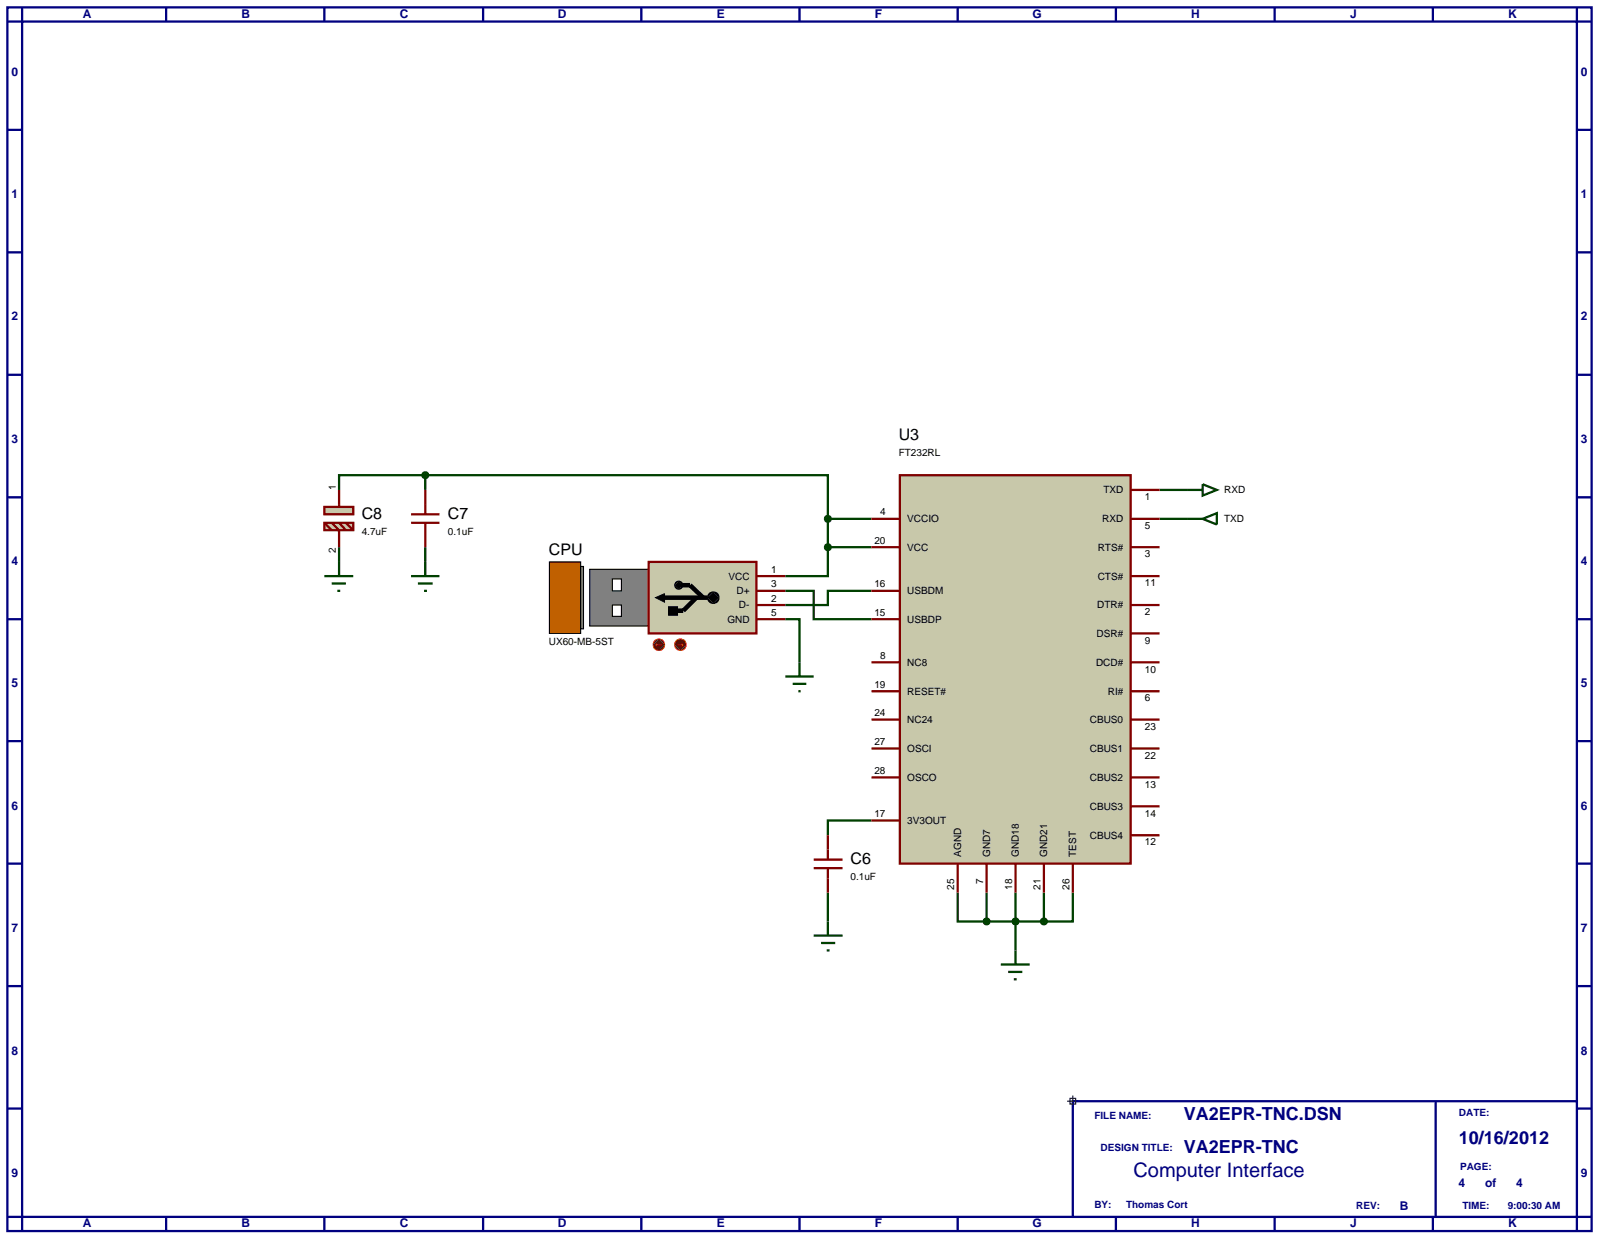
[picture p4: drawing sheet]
<svg xmlns="http://www.w3.org/2000/svg" width="282mm" height="218mm" viewBox="0 0 282 218" stroke-linecap="round" stroke-linejoin="round" font-family="sans-serif">
<g fill="none" stroke="#000080" stroke-width=".4">
<path d="M1.3 1.3h279.4v215.8h-279.4zM3.9 3.8h274.2v210.8h-274.2zM3.9 1.3v2.5h-2.6M29.3 1.3v2.5M57.2 1.3v2.5M85.2 1.3v2.5M113.1 1.3v2.5M141 1.3v2.5M168.9 1.3v2.5M196.8 1.3v2.5M224.8 1.3v2.5M252.7 1.3v2.5"/>
<path d="M278.1 1.3v2.5h2.6M1.3 22.9h2.6M278.1 22.9h2.6M1.3 44.5h2.6M278.1 44.5h2.6M1.3 66.1h2.6M278.1 66.1h2.6M1.3 87.7h2.6M278.1 87.7h2.6M1.3 109.2h2.6M278.1 109.2h2.6M1.3 130.7h2.6"/>
<path d="M278.1 130.7h2.6M1.3 152.3h2.6M278.1 152.3h2.6M1.3 173.9h2.6M278.1 173.9h2.6M1.3 195.5h2.6M278.1 195.5h2.6M1.3 214.6h2.6v2.5M29.3 214.6v2.5M57.2 214.6v2.5M85.2 214.6v2.5M113.1 214.6v2.5"/>
<path d="M141 214.6v2.5M168.9 214.6v2.5M196.8 214.6v2.5M224.8 214.6v2.5M252.7 214.6v2.5M280.7 214.6h-2.6v2.5"/>
</g>
<path d="M189.2 194.2h88.9v20.4h-88.9z" fill="#fff" stroke="#000080" stroke-width=".4"/>
<path d="M253.2 194.2v20.4" fill="none" stroke="#000080" stroke-width=".4"/>
<path d="M188.2 194.2h2M188.7 193.7h1v1h-1zM189.2 193.2v2.1" fill="none" stroke="#000040" stroke-width=".2"/>
<g fill="none" stroke="#004000" stroke-width=".4">
<path d="M59.8 96.5v2.6M75 83.8h71v7.7M75 83.8h-15.2v2.6M75 83.8v2.6M75 96.5v2.6M146 96.5v5.1h-7.5M146 91.5h7.7M146 96.5h7.7M146 91.5v5M204.5 91.5h5M204.5 86.4h5M138.5 104.2h5v5h10.2"/>
<path d="M138.5 109.2h2.5v7.6M153.7 104.2h-7.7v2.5h-7.5M146 157.4v5.1M153.7 144.7h-7.7v2.6M168.9 157.4v5.1h5.1M174 157.4v5.1M179.1 157.4v10.2M184.1 157.4v5.1M189.2 157.4v5.1h-5.1M174 162.5h10.1"/>
</g>
<path d="M104 100.4h10.4v10h-10.4z" fill="#808080" stroke="#000" stroke-width=".2"/>
<path d="M96.9 99.1h5.5v12.6h-5.5z" fill="#c06000" stroke="#000" stroke-width=".2"/>
<g fill="#fff" stroke="#000" stroke-width=".2">
<path d="M108 106.7h1.6v2h-1.6z"/>
<path d="M108 102.1h1.6v2.1h-1.6z"/>
</g>
<path d="M114.4 99.1h19v12.6h-19z" fill="#c8c8aa" stroke="#800000" stroke-width=".4"/>
<g fill="#000" stroke="#000" stroke-width=".2">
<path d="M119.2 102.7l.5-.2-.7 .7zM119.7 102.5a.68 .68 0 0 1 .7 .7zM120.4 103.2a.68 .68 0 0 1-.7 .7zM119 103.2l.7 .7a.68 .68 0 0 1-.7-.7z"/>
<path d="M125.1 104.7l.7-.3-1 1zM125.8 104.4a.94 .94 0 0 1 1 1zM125.8 106.4l1-1a.94 .94 0 0 1-1 1zM124.8 105.4l1 1a.94 .94 0 0 1-1-1z"/>
</g>
<path d="M119 103.2l.7-.7 .7 .7-.7 .7zM125.8 104.4l1 1-1 1-1-1z" fill="#000"/>
<path d="M116.4 105.4h8.4M120 103.2h1.7l2.3 2.2M122.8 105.4l-2.3 2.3h-1.8" fill="none" stroke="#000" stroke-width=".8" stroke-linecap="butt"/>
<path d="M102.4 99.9h.5v11h-.5z" fill="#808080" stroke="#000" stroke-width=".2"/>
<path d="M115.6 105.4l1.6-.7v1.5zM117.9 107h1.6v1.5h-1.6z" fill="#000" stroke="#000" stroke-width=".18"/>
<path d="M133.4 101.6h5.1M133.4 104.2h5.1M133.4 106.7h5.1M133.4 109.2h5.1" fill="none" stroke="#800000" stroke-width=".4"/>
<path d="M119.3 113l.7-.3-1 1zM120 112.7a.94 .94 0 0 1 1 1zM121 113.7a.94 .94 0 0 1-1 1zM119 113.7l1 1a.94 .94 0 0 1-1-1z" fill="#400000" stroke="#f00" stroke-width=".2"/>
<path d="M120 112.7l1 1-1 1-1-1z" fill="#400000"/>
<path d="M119.5 113.7h1M120.2 113.5l.3 .2M120.5 113.7l-.3 .3" fill="none" stroke="#f00" stroke-width=".2"/>
<path d="M115.5 113l.7-.3-1 1zM116.2 112.7a.94 .94 0 0 1 1 1zM117.2 113.7a.94 .94 0 0 1-1 1zM115.2 113.7l1 1a.94 .94 0 0 1-1-1z" fill="#400000" stroke="#f00" stroke-width=".2"/>
<path d="M115.2 113.7l1-1 1 1-1 1z" fill="#400000"/>
<path d="M115.6 113.7l.3 .3M115.6 113.7h1.1M115.9 113.5l-.3 .2" fill="none" stroke="#f00" stroke-width=".2"/>
<path d="M158.7 83.8h40.7v68.5h-40.7z" fill="#c8c8aa" stroke="#800000" stroke-width=".4"/>
<g fill="none" stroke="#800000" stroke-width=".4">
<path d="M153.7 91.5h5M153.7 96.5h5M199.4 91.5h5.1M199.4 96.5h5.1M199.4 86.4h5.1M153.7 104.2h5M153.7 109.2h5M153.7 116.8h5M199.4 116.8h5.1M199.4 101.6h5.1M199.4 106.7h5.1M199.4 111.7h5.1"/>
<path d="M153.7 121.9h5M153.7 126.9h5M153.7 132h5M153.7 137.1h5M199.4 121.9h5.1M199.4 126.9h5.1M199.4 132h5.1M199.4 137.1h5.1M153.7 144.7h5M168.9 152.3v5.1M174 152.3v5.1M179.1 152.3v5.1"/>
<path d="M184.1 152.3v5.1M189.2 152.3v5.1M199.4 142.2h5.1M199.4 147.3h5.1"/>
</g>
<path d="M176.5 170.1h5.1M177.8 171.4h2.5M178.8 172.7h.5M179.1 167.6v2.5" fill="none" stroke="#004000" stroke-width=".4"/>
<path d="M178.7 162.2l.4-.2-.5 .5zM179.1 162l.4 .2 .1 .3zM179.6 162.5l-.2 .4-.3 .1zM178.6 162.5l.5 .5-.3-.1z" fill="#004000" stroke="#004000" stroke-width=".4"/>
<path d="M178.6 162.5l.5-.5 .5 .5-.5 .5z" fill="#004000"/>
<path d="M173.6 162.2l.4-.2-.5 .5zM174 162l.4 .2 .1 .3zM174 163l.5-.5-.2 .4zM173.5 162.5l.5 .5-.3-.1z" fill="#004000" stroke="#004000" stroke-width=".4"/>
<path d="M173.5 162.5l.5-.5 .5 .5-.5 .5z" fill="#004000"/>
<path d="M183.7 162.2l.4-.2-.5 .5zM184.1 162l.4 .2 .1 .3zM184.1 163l.5-.5-.2 .4zM183.6 162.5l.5 .5-.4-.2z" fill="#004000" stroke="#004000" stroke-width=".4"/>
<path d="M184.1 162l.5 .5-.5 .5-.5-.5z" fill="#004000"/>
<path d="M209.5 91.5h2.6M209.5 86.4h2.6M212.1 91.5l2.5-1v2zM212.1 85.4l2.5 1-2.5 1z" fill="none" stroke="#004000" stroke-width=".4"/>
<path d="M145.7 96.1l.3-.1-.5 .5zM146 96l.3 .1 .2 .4zM146.5 96.5l-.2 .4-.3 .1zM145.5 96.5l.5 .5-.4-.2z" fill="#004000" stroke="#004000" stroke-width=".4"/>
<path d="M145.5 96.5l.5-.5 .5 .5-.5 .5z" fill="#004000"/>
<path d="M138.5 119.3h5M141 116.8v2.5M139.8 120.6h2.4M140.8 121.9h.4" fill="none" stroke="#004000" stroke-width=".4"/>
<path d="M72.5 92.2h5M72.5 90.7h5M75 86.4v4.3M75 92.2v4.3M143.5 153.1h5.1M143.5 151.6h5.1M146 147.3v4.3M146 153.1v4.3" fill="none" stroke="#800000" stroke-width=".4"/>
<path d="M145.7 91.1l.3-.1-.5 .5zM146 91l.3 .1 .2 .4zM146 92l.5-.5-.2 .4zM145.5 91.5l.5 .5-.4-.2z" fill="#004000" stroke="#004000" stroke-width=".4"/>
<path d="M145.5 91.5l.5-.5 .5 .5-.5 .5z" fill="#004000"/>
<path d="M75 99.1v2.5M72.5 101.6h5M73.7 102.9h2.6M74.8 104.2h.5M143.5 165h5.1M144.8 166.3h2.5M145.8 167.6h.5M146 162.5v2.5" fill="none" stroke="#004000" stroke-width=".4"/>
<g fill="#c8c8aa" stroke="#800000" stroke-width=".4">
<path d="M57.2 89.4h5.1v1.3h-5.1z"/>
<path d="M57.2 92.2h5.1v1.3h-5.1z"/>
</g>
<path d="M57.2 92.2l1.3 1.3M58.5 92.2l1.3 1.3v3M59.8 86.4v3M59.8 92.2l1.2 1.3M61 92.2l1.3 1.3" fill="none" stroke="#800000" stroke-width=".4"/>
<path d="M74.6 83.5l.4-.2-.5 .5zM75 83.3l.3 .1 .2 .4zM75.5 83.8l-.2 .4-.3 .1zM74.5 83.8l.5 .5-.4-.2z" fill="#004000" stroke="#004000" stroke-width=".4"/>
<path d="M74.5 83.8l.5-.5 .5 .5-.5 .5z" fill="#004000"/>
<path d="M59.8 99.1v2.5M57.2 101.6h5.1M58.5 102.9h2.5M59.5 104.2h.5" fill="none" stroke="#004000" stroke-width=".4"/>
<text font-size="3.5" fill="#000080" x="199.9" y="207.6">Computer Interface</text>
<g font-size="3.2" fill="#000080">
<text x="208.8" y="197.6">VA2EPR-TNC.DSN</text>
<text x="208.8" y="203.4">VA2EPR-TNC</text>
<text x="257.3" y="201.7">10/16/2012</text>
</g>
<g font-size="2.8">
<text x="158.5" y="77.6">U3</text>
<text x="63.8" y="91.5">C8</text>
<text x="79" y="91.5">C7</text>
<text x="96.8" y="98">CPU</text>
<text x="150" y="152.4">C6</text>
</g>
<g font-size="2.1" fill="#000080">
<text x="14.6" y="3.2">A</text>
<text x="42.6" y="3.2">B</text>
<text x="70.5" y="3.2">C</text>
<text x="98.4" y="3.2">D</text>
<text x="126.4" y="3.2">E</text>
<text x="154.3" y="3.2">F</text>
<text x="182.1" y="3.2">G</text>
<text x="210.1" y="3.2">H</text>
<text x="238.1" y="3.2">J</text>
<text x="266" y="3.2">K</text>
<text x="2" y="13.3">0</text>
<text x="278.8" y="13.3">0</text>
<text x="2" y="34.9">1</text>
<text x="278.8" y="34.9">1</text>
<text x="2" y="56.5">2</text>
<text x="278.8" y="56.5">2</text>
<text x="2" y="78.1">3</text>
<text x="278.8" y="78.1">3</text>
<text x="2" y="99.7">4</text>
<text x="278.8" y="99.7">4</text>
<text x="2" y="121.2">5</text>
<text x="278.8" y="121.2">5</text>
<text x="2" y="142.8">6</text>
<text x="278.8" y="142.8">6</text>
<text x="2" y="164.4">7</text>
<text x="278.8" y="164.4">7</text>
<text x="2" y="186">8</text>
<text x="278.8" y="186">8</text>
<text x="2" y="207.5">9</text>
<text x="257.2" y="209.3">4</text>
<text x="261.9" y="209.3">of</text>
<text x="267.4" y="209.3">4</text>
<text x="278.8" y="207.5">9</text>
<text x="246.9" y="213.3">B</text>
<text x="14.6" y="216.4">A</text>
<text x="42.6" y="216.4">B</text>
<text x="70.5" y="216.4">C</text>
<text x="98.4" y="216.4">D</text>
<text x="126.4" y="216.4">E</text>
<text x="154.3" y="216.4">F</text>
<text x="182.1" y="216.4">G</text>
<text x="210.1" y="216.4">H</text>
<text x="238.1" y="216.4">J</text>
<text x="266" y="216.4">K</text>
</g>
<g font-size="1.8">
<text x="158.5" y="80.4">FT232RL</text>
<text x="59.2" y="86.4" transform="rotate(-90 59.2 86.4)">1</text>
<text x="194.6" y="87">TXD</text>
<text x="201.9" y="88.2">1</text>
<text x="215.9" y="87">RXD</text>
<text x="63.8" y="94.3">4.7uF</text>
<text x="79" y="94.3">0.1uF</text>
<text x="154.2" y="95.9">20</text>
<text x="155.2" y="90.9">4</text>
<text x="160" y="92.1">VCCIO</text>
<text x="194.4" y="92.1">RXD</text>
<text x="201.9" y="93.3">5</text>
<text x="215.9" y="92.1">TXD</text>
<text x="59.2" y="97.5" transform="rotate(-90 59.2 97.5)">2</text>
<text x="136" y="101">1</text>
<text x="160" y="97.1">VCC</text>
<text x="193.6" y="97.1">RTS#</text>
<text x="201.9" y="98.3">3</text>
<text x="128.5" y="102.2">VCC</text>
<text x="129.9" y="104.8">D+</text>
<text x="130.3" y="107.3">D-</text>
<text x="136" y="103.6">3</text>
<text x="136" y="106.1">2</text>
<text x="154.2" y="103.6">16</text>
<text x="160" y="104.8">USBDM</text>
<text x="193.5" y="107.3">DTR#</text>
<text x="193.6" y="102.2">CTS#</text>
<text x="201.9" y="103.4">11</text>
<text x="96.8" y="113.7">UX60-MB-5ST</text>
<text x="128.3" y="109.8">GND</text>
<text x="136" y="108.6">5</text>
<text x="154.2" y="108.6">15</text>
<text x="160" y="109.8">USBDP</text>
<text x="193.4" y="112.3">DSR#</text>
<text x="201.9" y="108.5">2</text>
<text x="201.9" y="113.5">9</text>
<text x="155.2" y="116.2">8</text>
<text x="160" y="117.4">NC8</text>
<text x="193.3" y="117.4">DCD#</text>
<text x="201.9" y="118.6">10</text>
<text x="154.2" y="121.3">19</text>
<text x="160" y="122.5">RESET#</text>
<text x="195.4" y="122.5">RI#</text>
<text x="201.9" y="123.7">6</text>
<text x="154.2" y="126.3">24</text>
<text x="154.2" y="131.4">27</text>
<text x="160" y="127.5">NC24</text>
<text x="192.2" y="127.5">CBUS0</text>
<text x="201.9" y="128.7">23</text>
<text x="154.2" y="136.5">28</text>
<text x="160" y="132.6">OSCI</text>
<text x="160" y="137.7">OSCO</text>
<text x="192.2" y="132.6">CBUS1</text>
<text x="192.2" y="137.7">CBUS2</text>
<text x="201.9" y="133.8">22</text>
<text x="192.2" y="142.8">CBUS3</text>
<text x="201.9" y="138.9">13</text>
<text x="201.9" y="144">14</text>
<text x="154.2" y="144.1">17</text>
<text x="160" y="145.3">3V3OUT</text>
<text x="192.2" y="147.9">CBUS4</text>
<text x="201.9" y="149.1">12</text>
<text x="150" y="155.2">0.1uF</text>
<text x="169.5" y="151.1" transform="rotate(-90 169.5 151.1)">AGND</text>
<text x="173.4" y="155.9" transform="rotate(-90 173.4 155.9)">7</text>
<text x="174.6" y="151.1" transform="rotate(-90 174.6 151.1)">GND7</text>
<text x="179.7" y="151.1" transform="rotate(-90 179.7 151.1)">GND18</text>
<text x="184.7" y="151.1" transform="rotate(-90 184.7 151.1)">GND21</text>
<text x="189.8" y="151.1" transform="rotate(-90 189.8 151.1)">TEST</text>
<text x="168.3" y="156.9" transform="rotate(-90 168.3 156.9)">25</text>
<text x="178.5" y="156.9" transform="rotate(-90 178.5 156.9)">18</text>
<text x="183.5" y="156.9" transform="rotate(-90 183.5 156.9)">21</text>
<text x="188.6" y="156.9" transform="rotate(-90 188.6 156.9)">26</text>
</g>
<g font-size="1.8" fill="#000080">
<text x="193" y="197.4">FILE NAME:</text>
<text x="257.3" y="196.9">DATE:</text>
<text x="194.1" y="202.9">DESIGN TITLE:</text>
<text x="257.5" y="206.3">PAGE:</text>
<text x="193" y="213.1">BY:</text>
<text x="198.6" y="213.1">Thomas Cort</text>
<text x="239.2" y="213.3">REV:</text>
<text x="257.9" y="213.3">TIME:</text>
<text x="265.9" y="213.3">9:00:30 AM</text>
</g>
</svg>
